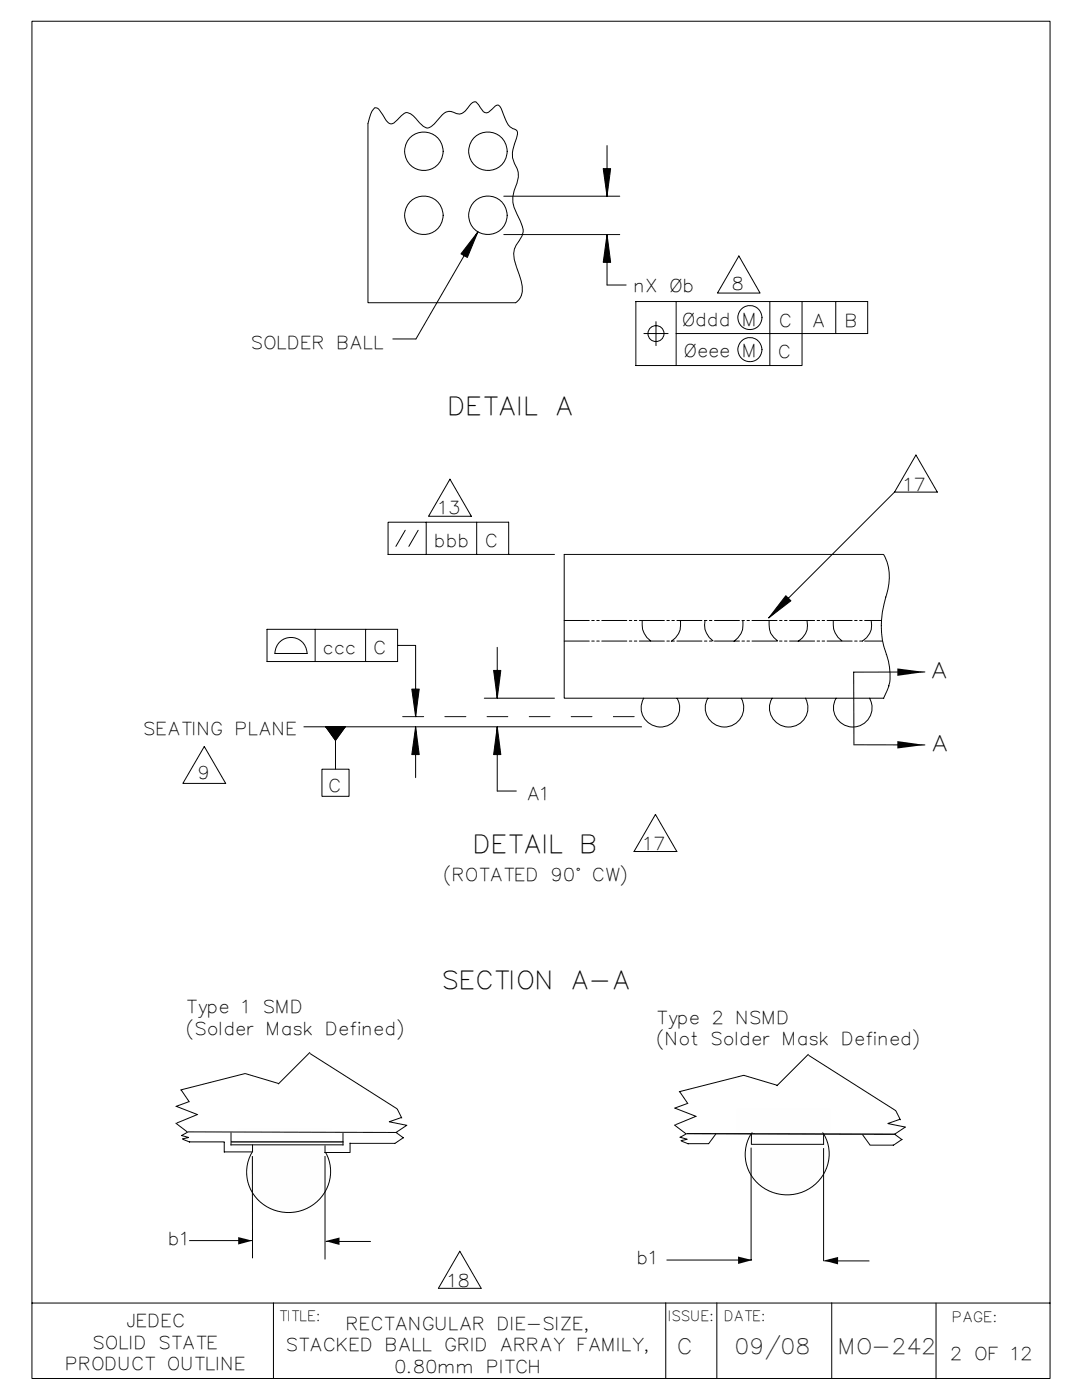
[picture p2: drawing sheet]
<svg xmlns="http://www.w3.org/2000/svg" width="216mm" height="279mm" viewBox="0 0 216 279" stroke-linecap="round" stroke-linejoin="round" font-family="sans-serif">
<path d="M51.7 228.2a8.5 8.5 0 0 1 14.2 4.5 8.4 8.4 0 0 1-7.7 9.3 8.4 8.4 0 0 1-9-8.1 7.9 7.9 0 0 1 2.5-5.7z" fill="#fdfeff"/>
<path d="M51.7 228.2a8.5 8.5 0 0 1 14.2 4.5 8.4 8.4 0 0 1-7.7 9.3 8.4 8.4 0 0 1-9-8.1 7.9 7.9 0 0 1 2.5-5.7z" fill="none" stroke="#020303" stroke-width=".2"/>
<path d="M47.4 225.1h18.9v4.7h-18.9z" fill="#fdfeff"/>
<path d="M47.4 225.1h18.9v4.7h-18.9z" fill="none" stroke="#fff" stroke-width=".2"/>
<path d="M64.9 228.6v1.5" fill="none" stroke="#020303" stroke-width=".2"/>
<path d="M151.1 224.7a8.5 8.5 0 0 1 14.3 4.5 8.4 8.4 0 0 1-7.7 9.2 8.4 8.4 0 0 1-9-8 7.9 7.9 0 0 1 2.4-5.7z" fill="#fdfeff"/>
<path d="M6.4 4.2h203.1v270.9h-203.1zM65 145.1h3.9l-2 2.7zM151.1 224.7a8.5 8.5 0 0 1 14.3 4.5 8.4 8.4 0 0 1-7.7 9.2 8.4 8.4 0 0 1-9-8 7.9 7.9 0 0 1 2.4-5.7zM6.4 260.1h203.1M54.6 260.1v15" fill="none" stroke="#020303" stroke-width=".2"/>
<path d="M65 145.1h3.9l-2 2.7z" fill="#020303"/>
<g fill="none" stroke="#020303" stroke-width=".2">
<path d="M89.8 95.6l4.3 7.4h-8.6zM182.8 90.8l4.2 7.4h-8.5zM80.9 105.8l-1.9 3.2M83.4 105.8l-1.8 3.2M85 104.2v6.4M95.1 104.2v6.4M101.5 110.6v-6.4h-24.1v6.4h33.2M176.2 110.6h-63.6v28.7h63.8M53.3 125.6h26v6.4h-26zM54.8 130.4a3.2 3.2 0 0 1 3.3-3.2 3.2 3.2 0 0 1 3.2 3.2h-6.4M62.9 125.6v6.4M72.9 125.6v6.4"/>
<path d="M79.3 128.8h3.6v14.2M82.2 137.5h1.5l-.8 5.5zM96.6 139.3h14M128.4 139.3a3.8 3.8 0 0 0 3.4 5.8 3.8 3.8 0 0 0 3.3-5.8M141.3 139.3a3.8 3.8 0 0 0 3.3 5.8 3.8 3.8 0 0 0 3.3-5.8M154.1 139.3a3.8 3.8 0 0 0 3.3 5.8 3.8 3.8 0 0 0 3.3-5.8M166.8 139.3a3.8 3.8 0 0 0 3.4 5.8 3.8 3.8 0 0 0 3.3-5.8M40.8 149l4.2 7.3h-8.5zM60.6 145.1h67.4M65 145.1h3.9l-2 2.7zM66.9 147.8v5.7M80.4 143h4.1"/>
<path d="M88.8 143h4.2M97.2 143h4.1M99.2 157.9h3.8M105.6 143h4.1M114 143h4.1M122.4 143h4.1"/>
</g>
<path d="M82.2 137.5h1.5l-.8 5.5z" fill="#020303"/>
<path d="M99.2 145.1l.7 5.5h-1.4zM99.2 145.1v12.8" fill="none" stroke="#020303" stroke-width=".2"/>
<path d="M99.2 145.1l.7 5.5h-1.4z" fill="#020303"/>
<path d="M98.5 133.8h1.4l-.7 5.5zM99.2 129.2v10.1" fill="none" stroke="#020303" stroke-width=".2"/>
<path d="M98.5 133.8h1.4l-.7 5.5z" fill="#020303"/>
<path d="M82.9 145.1l.8 5.5h-1.5zM82.9 145.1v10.1" fill="none" stroke="#020303" stroke-width=".2"/>
<path d="M82.9 145.1l.8 5.5h-1.5z" fill="#020303"/>
<g fill="none" stroke="#020303" stroke-width=".2">
<path d="M73.4 24.7v35.7h29.5M100.5 39.2h23.2M120.4 33.7h1.4l-.7 5.5zM121.1 29v10.2M100.5 46.8h23.2M121.1 56.9h3.8M147.4 51.1l4.3 7.4h-8.5zM78.4 67.6h4.6M128.5 66.6h4.8M130.9 64.2v4.8M134.9 60.2v12.8M153.6 60.2v12.8"/>
<path d="M160 60.2v12.8h-33.1v-12.8h46.2v6.4h-38.2M166.8 60.2v6.4M64.2 153.5h5.5v5.4h-5.5z"/>
<circle cx="84.6" cy="30.2" r="3.8"/>
<circle cx="97.4" cy="30.2" r="3.8"/>
<circle cx="84.6" cy="43" r="3.9"/>
<circle cx="97.4" cy="43" r="3.8"/>
<circle cx="130.9" cy="66.6" r="1.6"/>
<circle cx="149.6" cy="69.8" r="2.41"/>
<circle cx="149.6" cy="63.4" r="2.4"/>
</g>
<path d="M120.4 33.7h1.4l-.7 5.5z" fill="#020303"/>
<path d="M121.1 46.8l.7 5.6h-1.4zM121.1 46.8v10.1" fill="none" stroke="#020303" stroke-width=".2"/>
<path d="M121.1 46.8l.7 5.6h-1.4z" fill="#020303"/>
<path d="M95.4 46.3l-2.1 5.1-1.3-.7zM95.4 46.3l-12.4 21.3" fill="none" stroke="#020303" stroke-width=".2"/>
<path d="M95.4 46.3l-2.1 5.1-1.3-.7z" fill="#020303"/>
<path d="M73.4 24.7a6.2 6.2 0 0 1 1.4-3.2 1.15 1.15 0 0 1 1.2 .9l.5 .8a2.09 2.09 0 0 0 1.7 1.5l.4-.2 1.8-1.7 .6-.3a3.1 3.1 0 0 1 2.2 1.4 3.8 3.8 0 0 0 2.1 1.7 7.6 7.6 0 0 0 2.9-2.7 2.11 2.11 0 0 1 2.9-.2 2.13 2.13 0 0 0 2.3-1.2 1.9 1.9 0 0 1 1.6-1.2l1.5 2a.88 .88 0 0 0 1.3-.2l.4-.3a1.61 1.61 0 0 1 1.2-.8 10.3 10.3 0 0 1 1.7 3.3 3.2 3.2 0 0 0 1.9 1.7 2.08 2.08 0 0 1-.1 2.1 5 5 0 0 0 .2 5.4 4.1 4.1 0 0 1-.2 3.8 5.9 5.9 0 0 0 .5 5.9 6.2 6.2 0 0 1 .9 3.3l-.4 1.2a4.7 4.7 0 0 0-.9 5.5l.6 1.7a5.1 5.1 0 0 1 0 4.9l-.7 .6M178.5 98.2l-25.1 25.1M156.8 118.9l1 1-4.4 3.4zM176.3 110.7a10.3 10.3 0 0 1 .5 8.5 19.9 19.9 0 0 0-.9 5.7M175.9 124.9a20.1 20.1 0 0 0 1.4 7 10.5 10.5 0 0 1 0 5M177.4 136.9l-1.1 2.5" fill="none" stroke="#020303" stroke-width=".2"/>
<path d="M156.8 118.9l1 1-4.4 3.4z" fill="#020303"/>
<path d="M112.6 123.8h63.3M112.6 127.9h63.5M128.1 123.9a4.1 4.1 0 0 0 1.7 4M133.9 128a3.7 3.7 0 0 0 1.8-4.1M140.7 123.9a3.8 3.8 0 0 0 1.6 4M146.5 128a3.8 3.8 0 0 0 1.7-4.1M153.5 123.9a4.1 4.1 0 0 0 1.7 4M159.3 128a3.7 3.7 0 0 0 1.7-4.1M166.3 123.9a4.1 4.1 0 0 0 1.7 4M172.1 128a3.7 3.7 0 0 0 1.7-4.1" fill="none" stroke="#020303" stroke-width=".2" stroke-dasharray="5 .5 .5 .5 .5 .5"/>
<path d="M184.6 134.1h-14.3l.1 14.4M132.8 260v15.1M143 260v15.1M166 260v15.1M186.8 260.1v15.1" fill="none" stroke="#020303" stroke-width=".2"/>
<path d="M179.1 133.4l5.5 .7-5.5 .8z" fill="#020303"/>
<path d="M170.3 148.6l14.3 .1" fill="none" stroke="#020303" stroke-width=".2"/>
<path d="M179.1 147.9l5.5 .8-5.5 .7z" fill="#020303"/>
<g fill="none" stroke="#020303" stroke-width=".2">
<path d="M130.8 162.5l4.3 7.4h-8.6zM36.2 217.5l1.6 2.5M37.6 219.9l-2.6 .9M55.6 216.2l-6.7-2-12.9 3.3M61.9 210l-6.4 6.4M61.9 210.3l17.4 11 .9 1.9M135.6 217.9l1.7 2.4M155.1 216.6l-6.7-2-12.9 3.3M161.3 210.4l-6.3 6.3M161.3 210.6l17.4 11.1 1 1.8M35 224.1l2.5 1.9M35.3 220.8l4.2 1.7"/>
<path d="M36.2 226.6l1.4 .4M36.5 227.4l1.4 .5M37.3 226l-1.1 .7M37.7 227l-1.4 .3M37.7 227.9h7.1M39.3 222.5l-4 1.6M44.7 229.9h5.6M44.7 227.9v2.1M46.1 226v2.6M50.4 230.7v20.4M50.4 228.4v1.5M64.7 230h5.1"/>
<path d="M64.9 230.7v20.6M68.4 226.1v2.5M69.8 228.2h9M69.8 228.1v2M77.7 223.9l3.6 .7M80.1 223l-2.5 .9M80.6 227l-1.9 1.2M81.1 224.6l-2.1 1.4 1.6 1.1M134.5 224.5l2.5 1.9M134.8 221.2l4.2 1.6M135.6 226.9l1.5 .5M135.9 227.7l1.5 .6"/>
<path d="M136.8 226.4l-1.2 .6M137.1 220.2l-2.6 1M137.2 227.4l-1.4 .3M137.2 228.2h4.3M138.8 222.8l-4 1.7M142.9 226.3l-1.5 2M149.8 228.4h14.6M149.9 229v22.5M164.3 229.1v22.6M172.1 226.4l1.6 2.2M173.7 228.5h4.6M177.2 224.2l3.5 .7"/>
<path d="M179.6 223.4l-2.5 .8M180 227.4l-1.8 1.2M180.6 224.9l-2.1 1.5 1.5 1.1M37.7 247.6h12.7M65 247.8h9M87.5 257.1h8.5M133 251.5h17"/>
</g>
<g fill="#020303">
<path d="M164.4 251.6l2.8-.7v1.4z"/>
<path d="M147.3 250.8l2.8 .7-2.8 .7z"/>
</g>
<path d="M149.9 226.1v2.2M164.3 226.3v2.2M164.5 251.6h9" fill="none" stroke="#020303" stroke-width=".2"/>
<path d="M146.9 221.2h18.9v4.7h-18.9z" fill="#fdfeff"/>
<path d="M146.9 221.2h18.9v4.7h-18.9z" fill="none" stroke="#fff" stroke-width=".2"/>
<path d="M87.5 257.1l4.2-7.4 4.3 7.4" fill="none" stroke="#020303" stroke-width=".2"/>
<g fill="#020303">
<path d="M64.9 247.7l2.8-.7v1.5z"/>
<path d="M47.5 246.9l2.9 .7-2.9 .8z"/>
</g>
<path d="M137 226.3h41.7" fill="none" stroke="#231f20" stroke-width=".2"/>
<path d="M37.5 225.9l41.8 .1M46 228.5h22.6M137 226.2l41.7 .2" fill="none" stroke="#020303" stroke-width=".2"/>
<path d="M46.1 227.9h22.5" fill="none" stroke="#020303" stroke-width=".26"/>
<g font-size="4.9" fill="#020303">
<text x="89.9" y="82.8">DETAIL A</text>
<text x="94.9" y="170.2">DETAIL B</text>
<text x="88.7" y="197.4">SECTION A-A</text>
</g>
<g font-size="4.2" fill="#020303">
<text x="186.1" y="135.3">A</text>
<text x="186.3" y="149.8">A</text>
</g>
<g font-size="4.2" fill="#231f20">
<text x="135.5" y="270.3">C</text>
<text x="147.1" y="270.3">09/08</text>
<text x="167.7" y="270.3">MO-242</text>
</g>
<g font-size="3.5" fill="#020303">
<text x="126.8" y="58.3">nX Øb</text>
<text x="146.4" y="57.8">8</text>
<text x="136.4" y="65">Øddd M</text>
<text x="155.8" y="65.2">C</text>
<text x="162.4" y="65.2">A</text>
<text x="169" y="65.2">B</text>
<text x="50.4" y="69.6">SOLDER BALL</text>
<text x="136.8" y="71.3">Øeee M</text>
<text x="155.6" y="71.5">C</text>
<text x="180.7" y="98">17</text>
<text x="87.8" y="102.5">13</text>
<text x="87.1" y="109.2">bbb</text>
<text x="97.2" y="109.2">C</text>
<text x="64.8" y="130.6">ccc</text>
<text x="74.9" y="130.6">C</text>
<text x="28.9" y="146.7">SEATING PLANE</text>
<text x="39.8" y="155.5">9</text>
<text x="65.9" y="158.1">C</text>
<text x="105.4" y="159.8">A1</text>
<text x="128.7" y="169.7">17</text>
<text x="88.9" y="175.9">(ROTATED 90° CW)</text>
<text x="37.5" y="202.2">Type 1 SMD</text>
<text x="37.5" y="206.5">(Solder Mask Defined)</text>
<text x="131.3" y="204.3">Type 2 NSMD</text>
<text x="131.3" y="208.6">(Not Solder Mask Defined)</text>
<text x="34" y="248.4">b1</text>
<text x="89.7" y="256.9">18</text>
<text x="127.4" y="252.3">b1</text>
<text x="18.9" y="269.1">SOLID STATE</text>
<text x="25.5" y="264.9">JEDEC</text>
<text x="57.4" y="269.7">STACKED BALL GRID ARRAY FAMILY,</text>
<text x="69.4" y="265.5">RECTANGULAR DIE-SIZE,</text>
<text x="13.4" y="273.4">PRODUCT OUTLINE</text>
<text x="79.1" y="273.9">0.80mm PITCH</text>
<text x="190" y="271.3">2 OF 12</text>
</g>
<g font-size="2.8" fill="#020303">
<text x="55.9" y="263.6">TITLE:</text>
<text x="133.6" y="263.6">ISSUE: DATE:</text>
<text x="190.2" y="263.8">PAGE:</text>
</g>
</svg>
